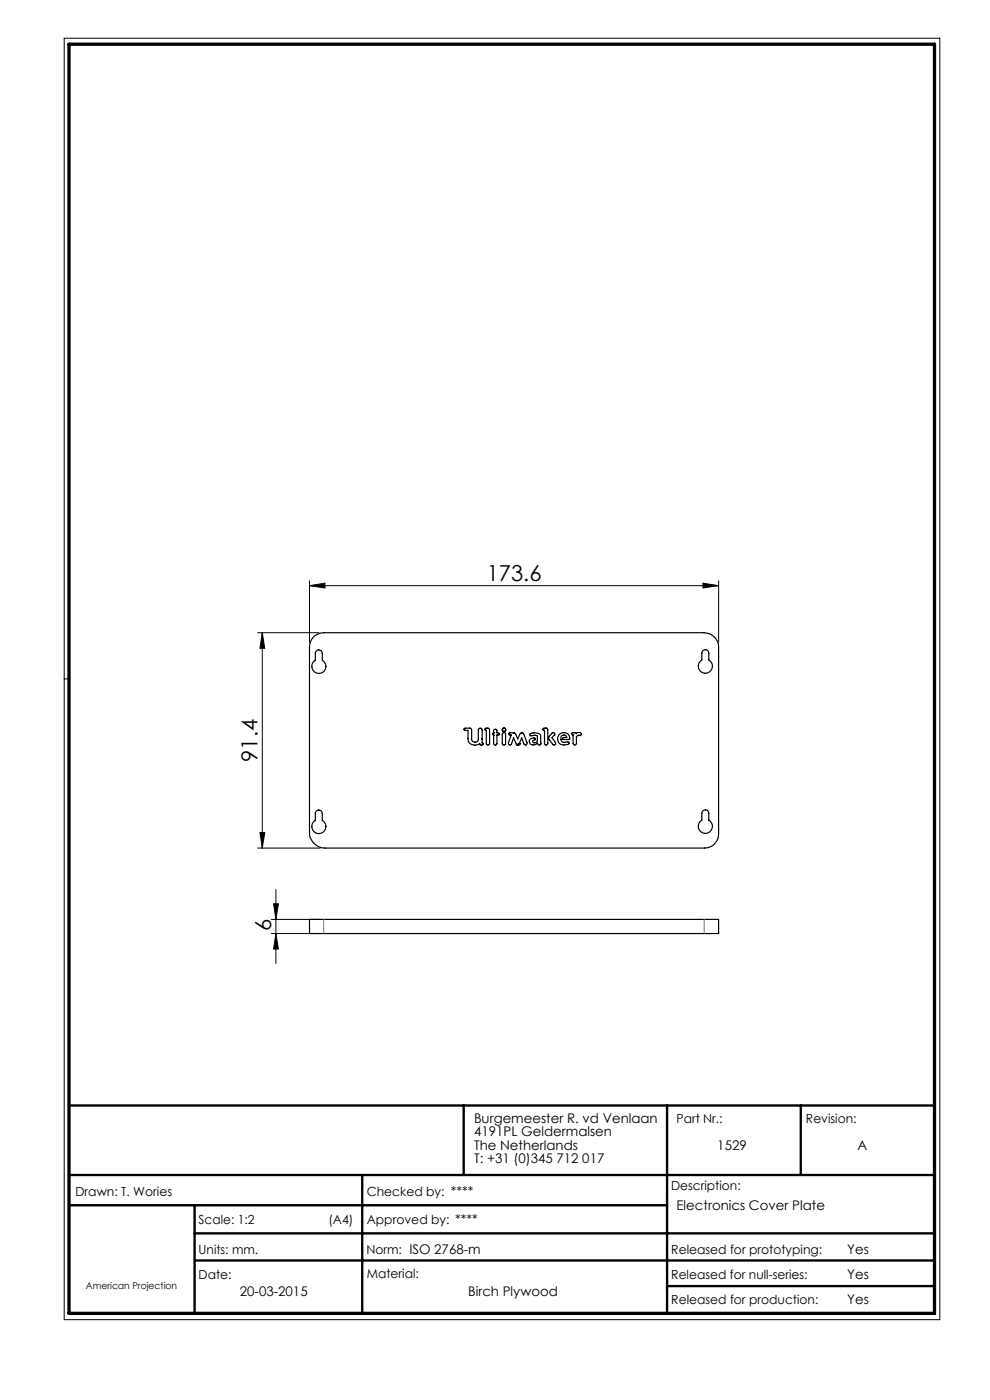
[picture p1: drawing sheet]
<svg xmlns="http://www.w3.org/2000/svg" width="210mm" height="297mm" viewBox="0 0 210 297" stroke-linecap="round" stroke-linejoin="round" font-family="sans-serif">
<g fill="none" stroke="#000" stroke-width=".21">
<path d="M13.6 8.1h185.8v271.9h-185.8zM54.6 134.2h13M55.6 134.2l.6 3.3h-1.1zM55.6 134.2v45.7M65.7 124.2l3.2-.5v1zM65.7 123.2v13M65.7 124.2h86.7M149.1 123.7l3.3 .5-3.3 .5zM152.4 123.2v13M14.6 144h-1M54.6 179.9h13.3M55.1 176.6h1.1l-.6 3.3z"/>
<path d="M57.5 195h10.1M57.5 198h10.1M58 191.7h1.1l-.6 3.3zM58.5 198l.6 3.3h-1.1zM58.5 188.7v15.7"/>
</g>
<path d="M14.6 234.5h183.6M98.4 234.5v14.8M141.5 234.5v44.1M169.9 234.5v14.8M14.6 249.3h183.6M14.6 255.7h126.9M41.3 255.7v22.9M76.8 249.3v29.3M41.3 261.7h156.9M41.4 267.4h156.8M141.5 272.8h56.7" fill="none" stroke="#000" stroke-width=".5"/>
<path d="M14.6 9.4h183.6v269.2h-183.6z" fill="none" stroke="#000" stroke-width=".7"/>
<g fill="#000">
<path d="M65.7 124.2l3.2-.5v1zM149.1 123.7l3.3 .5-3.3 .5z"/>
<path d="M55.1 176.6h1.1l-.6 3.3zM55.6 134.2l.6 3.3h-1.1z"/>
<path d="M58 191.7h1.1l-.6 3.3zM58.5 198l.6 3.3h-1.1z"/>
</g>
<g fill="none" stroke="#000" stroke-width=".25">
<path d="M66.8 134.9l1.2-.6 .7-.1h80.7a3.1 3.1 0 0 1 3 3v39.7a2.99 2.99 0 0 1-3 3h-80.5a3.3 3.3 0 0 1-3.2-3.1v-39.6a3.1 3.1 0 0 1 1.1-2.3zM67.1 138.1a.74 .74 0 0 1 .8-.2 .74 .74 0 0 1 .5 .7v1.5a1.49 1.49 0 0 1 .4 2.2 1.49 1.49 0 0 1-2.3 0 1.49 1.49 0 0 1 .4-2.2v-1.5zM149 138.1a.74 .74 0 0 1 .9-.2 .74 .74 0 0 1 .5 .7v1.4a1.51 1.51 0 0 1 .4 2.3 1.51 1.51 0 0 1-2.3 0 1.51 1.51 0 0 1 .4-2.3v-1.4zM98.5 154.5l1.4 .1 .1 2.2a.71 .71 0 0 0 .8 .6 .71 .71 0 0 0 .7-.6v-1.9a.41 .41 0 0 1 .4-.4 .41 .41 0 0 1 .4 .4v2.7a.23 .23 0 0 1 .2 .2 .23 .23 0 0 1-.2 .2h-.3l-.2-.2a1.58 1.58 0 0 1-2.5-1.1v-1.8h-.7zM101.8 157.8h.1M102.9 154.5h.7l.3 .3v2.9a.35 .35 0 0 1-.4 .3 .35 .35 0 0 1-.3-.3v-2.8l-.3-.1zM104.7 155.5v-.5a.35 .35 0 0 1 .4-.3 .35 .35 0 0 1 .3 .3v.5h.4a.22 .22 0 0 1 .1 .3 .22 .22 0 0 1-.3 .1h-.2v1.8a.35 .35 0 0 1-.3 .4 .35 .35 0 0 1-.4-.4v-1.7M104.7 155.5h.1M104.7 155.5a.25 .25 0 0 0-.2 .2 .25 .25 0 0 0 .2 .3M104.7 156h.1M106.6 155.5a.36 .36 0 0 1 .4-.1 .36 .36 0 0 1 .2 .4v1.9a.35 .35 0 0 1-.3 .4 .35 .35 0 0 1-.4-.4zM108.9 155.5l.5 .3 .4 1 .6-1.2 .3-.1"/>
<path d="M108.9 155.5h.1M108.9 155.5h-.7a.23 .23 0 0 0-.3 .2 .23 .23 0 0 0 .3 .2h.2l-.6 1.7a.35 .35 0 0 0 .3 .4 .35 .35 0 0 0 .4-.2l.4-1.3 .6 1.4M109.5 157.9h.1M109.6 157.9h.1M109.6 157.9v.1M109.6 158h.1M109.7 158h.1M109.8 158h.1M109.9 158h.1M110 158h.1M110.1 157.9l-.1 .1M110.1 157.9h.1"/>
<path d="M110.1 157.8v.1M110.1 157.8h.1M110.7 155.5l.4 .1 .7 2a.35 .35 0 0 1-.2 .4 .35 .35 0 0 1-.5-.2l-.4-1.3-.6 1.3M110.7 155.5h.1M112.4 155.7a1.84 1.84 0 0 1 2.3 .3v1.3a.43 .43 0 0 1 0 .5 .43 .43 0 0 1-.5 .2l-.2-.3a.94 .94 0 0 1-1.1 .4 .94 .94 0 0 1-.6-1 .84 .84 0 0 1 1.2-.5v.3a.38 .38 0 0 0-.4 .2 .38 .38 0 0 0 0 .4h.5l.3-.1 .1-1.2-.5-.2-.9 .1-.2-.2zM115.2 154.5h.8l.2 .3v2.9a.35 .35 0 0 1-.3 .3 .35 .35 0 0 1-.4-.3v-2.8h-.2zM117.1 155.5a.33 .33 0 0 1 .5 0 .33 .33 0 0 1 0 .5l-.5 .5 .7 1a.35 .35 0 0 1-.1 .5 .35 .35 0 0 1-.5-.1l-.8-1.3zM119.5 156.9a.21 .21 0 0 1-.2-.3 .21 .21 0 0 1 .2-.1h.7a.66 .66 0 0 0-.8-.5 .66 .66 0 0 0-.4 .9l.2 .5 .4 .1M119.5 156.9h.1M119.5 156.9l1.3-.1a1.3 1.3 0 0 0-1.6-1.4 1.3 1.3 0 0 0-.7 2 1.58 1.58 0 0 0 2.1 .4v-.4l-1 .1M119.6 157.5h.1M121.2 155.6l.2-.2h.6l.3 .2 .1-.2h.6a.3 .3 0 0 1 .3 .3 .3 .3 0 0 1-.3 .3h-.4l-.3 .3v1.4a.35 .35 0 0 1-.4 .3 .35 .35 0 0 1-.3-.3v-1.8h-.2z"/>
<path d="M121.9 155.4h.1M67.1 172.1a.74 .74 0 0 1 .8-.2 .74 .74 0 0 1 .5 .7v1.5a1.49 1.49 0 0 1 .4 2.2 1.49 1.49 0 0 1-2.3 0 1.49 1.49 0 0 1 .4-2.2v-1.5zM149 172.1a.73 .73 0 0 1 .9-.3 .73 .73 0 0 1 .5 .7v1.5a1.51 1.51 0 0 1 .4 2.3 1.51 1.51 0 0 1-2.3 0 1.51 1.51 0 0 1 .4-2.3v-1.5zM65.7 195h86.7v3h-86.7z"/>
<circle cx="106.9" cy="154.8" r=".37"/>
</g>
<path d="M68.7 195v3M149.4 195v3" fill="none" stroke="#808080" stroke-width=".21" stroke-dasharray="6.3 1.3 1.3 1.3 1.3 1.3"/>
<g font-size="4.7">
<text x="103.2" y="123.2">173.6</text>
<text x="54.6" y="161.6" transform="rotate(-90 54.6 161.6)">91.4</text>
<text x="57.5" y="197.5" transform="rotate(-90 57.5 197.5)">6</text>
</g>
<g font-size="2.8">
<text x="100.5" y="238.2">Burgemeester R. vd Venlaan</text>
<text x="100.5" y="241.1">4191PL Geldermalsen</text>
<text x="100.5" y="243.9">The Netherlands</text>
<text x="152.2" y="243.9">1529</text>
<text x="181.9" y="243.9">A</text>
<text x="100.5" y="246.7">T: +31 (0)345 712 017</text>
<text x="143.5" y="256.7">Electronics Cover Plate</text>
<text x="179.7" y="266">Yes</text>
<text x="50.9" y="275">20-03-2015</text>
<text x="99.3" y="275">Birch Plywood</text>
<text x="179.7" y="271.4">Yes</text>
<text x="179.7" y="276.6">Yes</text>
</g>
<g font-size="2.7">
<text x="143.5" y="238.2">Part Nr.:</text>
<text x="171" y="238.2">Revision:</text>
<text x="16" y="253.7">Drawn: T. Wories</text>
<text x="77.8" y="253.7">Checked by: ****</text>
<text x="142.4" y="252.5">Description:</text>
<text x="42.1" y="259.7">Scale: 1:2</text>
<text x="69.7" y="259.7">(A4)</text>
<text x="77.8" y="259.7">Approved by: ****</text>
<text x="42.1" y="266">Units: mm.</text>
<text x="77.7" y="266">Norm: ISO 2768-m</text>
<text x="142.4" y="266">Released for prototyping:</text>
<text x="42.1" y="271.3">Date:</text>
<text x="77.8" y="271">Material:</text>
<text x="142.4" y="271.3">Released for null-series:</text>
<text x="142.4" y="276.6">Released for production:</text>
</g>
<text font-size="2" x="18.2" y="273.4">American Projection</text>
</svg>
